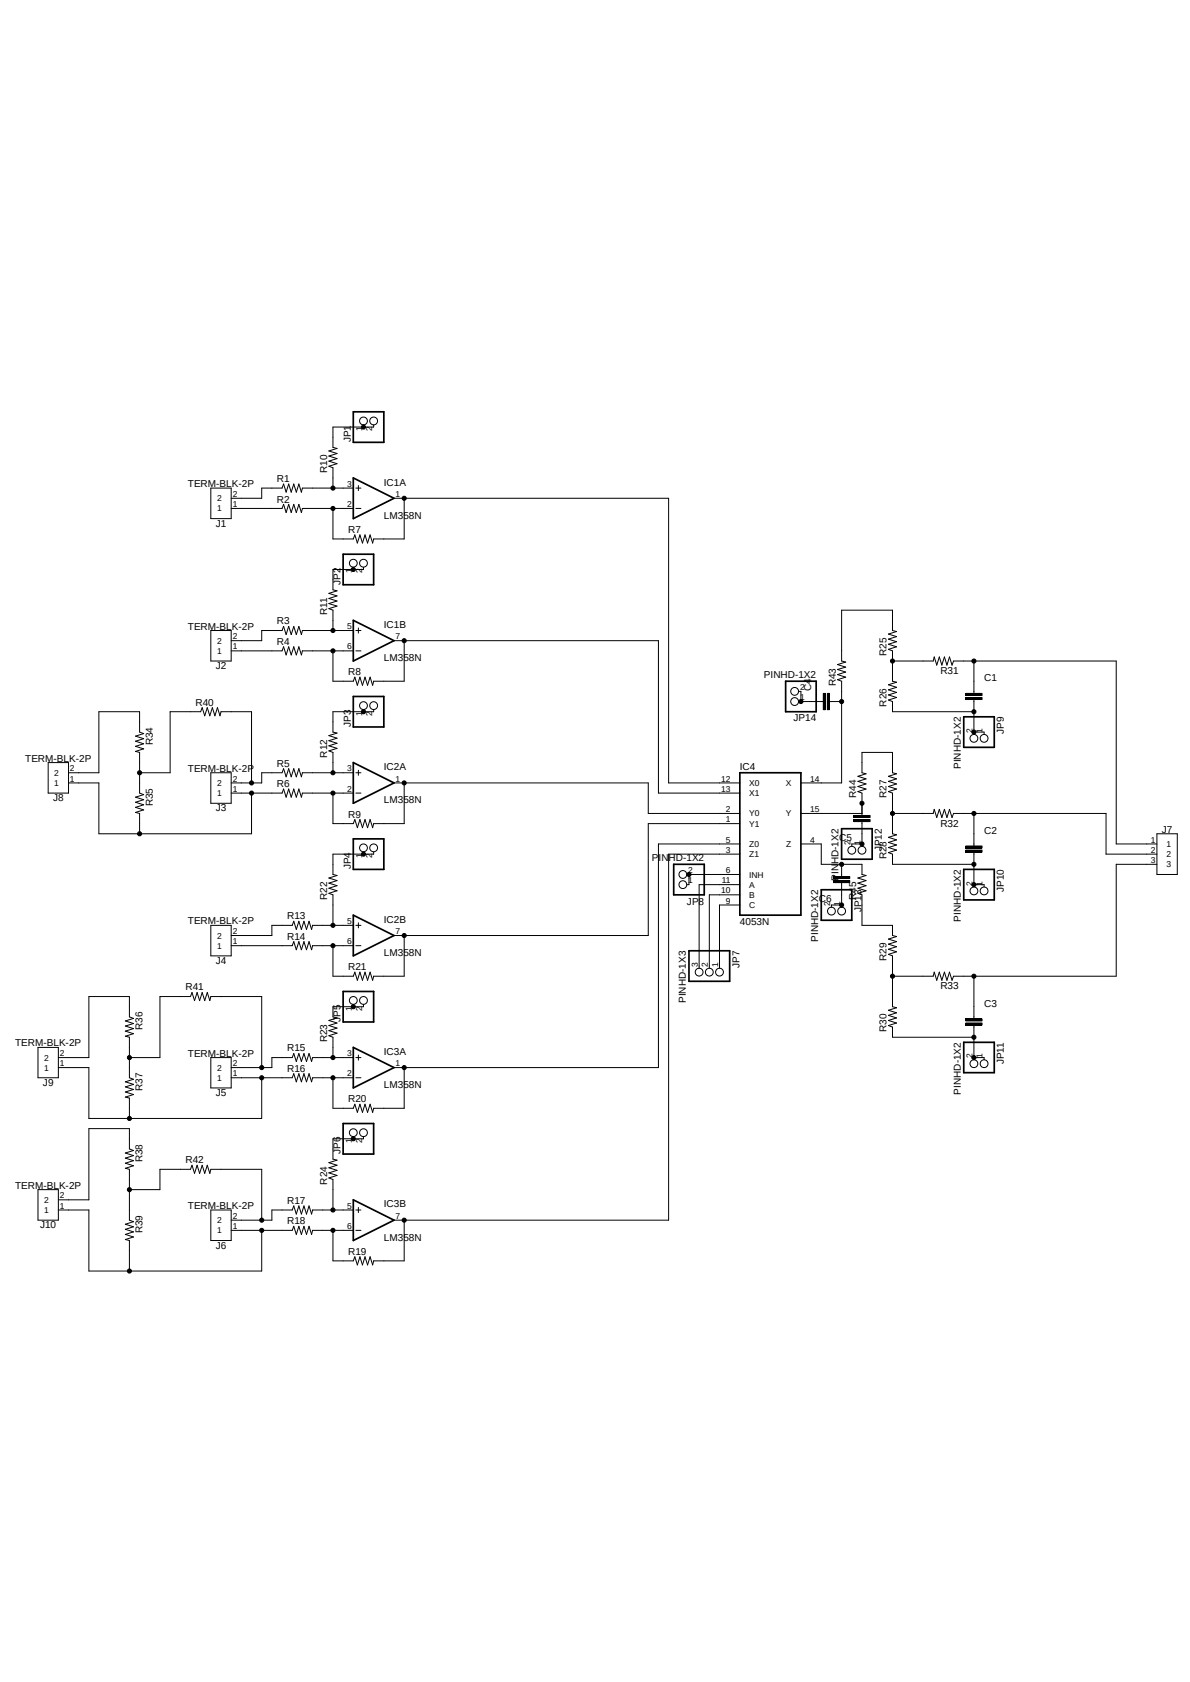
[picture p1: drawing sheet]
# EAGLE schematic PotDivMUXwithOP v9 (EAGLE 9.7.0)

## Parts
C1  C_RADIAL-12.5MM-DIA  [CAPRD550W60D1025H1250B]
C2  C_RADIAL-12.5MM-DIA  [CAPRD550W60D1025H1250B]
C3  C_RADIAL-12.5MM-DIA  [CAPRD550W60D1025H1250B]
C4  C_RADIAL-12.5MM-DIA  [CAPRD550W60D1025H1250B]
C5  C_RADIAL-12.5MM-DIA  [CAPRD550W60D1025H1250B]
C6  C_RADIAL-12.5MM-DIA  [CAPRD550W60D1025H1250B]
IC1  LM358N  [DIL08]
IC2  LM358N  [DIL08]
IC3  LM358N  [DIL08]
IC4  4053N  [DIL16]
J1  TERM-BLK-2P  2828XX-2282837-2  [TERMBLK_508-2N]
J2  TERM-BLK-2P  2828XX-2282837-2  [TERMBLK_508-2N]
J3  TERM-BLK-2P  2828XX-2282837-2  [TERMBLK_508-2N]
J4  TERM-BLK-2P  2828XX-2282837-2  [TERMBLK_508-2N]
J5  TERM-BLK-2P  2828XX-2282837-2  [TERMBLK_508-2N]
J6  TERM-BLK-2P  2828XX-2282837-2  [TERMBLK_508-2N]
J7  TERM-BLK-3P  2828XX-3282837-3  [TERMBLK_508-3N]
J8  TERM-BLK-2P  2828XX-2282837-2  [TERMBLK_508-2N]
J9  TERM-BLK-2P  2828XX-2282837-2  [TERMBLK_508-2N]
J10  TERM-BLK-2P  2828XX-2282837-2  [TERMBLK_508-2N]
JP1  PINHD-1X2  [1X02]
JP2  PINHD-1X2  [1X02]
JP3  PINHD-1X2  [1X02]
JP4  PINHD-1X2  [1X02]
JP5  PINHD-1X2  [1X02]
JP6  PINHD-1X2  [1X02]
JP7  PINHD-1X3  [1X03]
JP8  PINHD-1X2  [1X02]
JP9  PINHD-1X2  [1X02]
JP10  PINHD-1X2  [1X02]
JP11  PINHD-1X2  [1X02]
JP12  PINHD-1X2  [1X02]
JP13  PINHD-1X2  [1X02]
JP14  PINHD-1X2  [1X02]
R1  R-US_AXIAL-7.2MM-PITCH  [RESAD724W46L381D178B]
R2  R-US_AXIAL-7.2MM-PITCH  [RESAD724W46L381D178B]
R3  R-US_AXIAL-7.2MM-PITCH  [RESAD724W46L381D178B]
R4  R-US_AXIAL-7.2MM-PITCH  [RESAD724W46L381D178B]
R5  R-US_AXIAL-7.2MM-PITCH  [RESAD724W46L381D178B]
R6  R-US_AXIAL-7.2MM-PITCH  [RESAD724W46L381D178B]
R7  R-US_AXIAL-7.2MM-PITCH  [RESAD724W46L381D178B]
R8  R-US_AXIAL-7.2MM-PITCH  [RESAD724W46L381D178B]
R9  R-US_AXIAL-7.2MM-PITCH  [RESAD724W46L381D178B]
R10  R-US_AXIAL-7.2MM-PITCH  [RESAD724W46L381D178B]
R11  R-US_AXIAL-7.2MM-PITCH  [RESAD724W46L381D178B]
R12  R-US_AXIAL-7.2MM-PITCH  [RESAD724W46L381D178B]
R13  R-US_AXIAL-7.2MM-PITCH  [RESAD724W46L381D178B]
R14  R-US_AXIAL-7.2MM-PITCH  [RESAD724W46L381D178B]
R15  R-US_AXIAL-7.2MM-PITCH  [RESAD724W46L381D178B]
R16  R-US_AXIAL-7.2MM-PITCH  [RESAD724W46L381D178B]
R17  R-US_AXIAL-7.2MM-PITCH  [RESAD724W46L381D178B]
R18  R-US_AXIAL-7.2MM-PITCH  [RESAD724W46L381D178B]
R19  R-US_AXIAL-7.2MM-PITCH  [RESAD724W46L381D178B]
R20  R-US_AXIAL-7.2MM-PITCH  [RESAD724W46L381D178B]
R21  R-US_AXIAL-7.2MM-PITCH  [RESAD724W46L381D178B]
R22  R-US_AXIAL-7.2MM-PITCH  [RESAD724W46L381D178B]
R23  R-US_AXIAL-7.2MM-PITCH  [RESAD724W46L381D178B]
R24  R-US_AXIAL-7.2MM-PITCH  [RESAD724W46L381D178B]
R25  R-US_AXIAL-7.2MM-PITCH  [RESAD724W46L381D178B]
R26  R-US_AXIAL-7.2MM-PITCH  [RESAD724W46L381D178B]
R27  R-US_AXIAL-7.2MM-PITCH  [RESAD724W46L381D178B]
R28  R-US_AXIAL-7.2MM-PITCH  [RESAD724W46L381D178B]
R29  R-US_AXIAL-7.2MM-PITCH  [RESAD724W46L381D178B]
R30  R-US_AXIAL-7.2MM-PITCH  [RESAD724W46L381D178B]
R31  R-US_AXIAL-7.2MM-PITCH  [RESAD724W46L381D178B]
R32  R-US_AXIAL-7.2MM-PITCH  [RESAD724W46L381D178B]
R33  R-US_AXIAL-7.2MM-PITCH  [RESAD724W46L381D178B]
R34  R-US_AXIAL-7.2MM-PITCH  [RESAD724W46L381D178B]
R35  R-US_AXIAL-7.2MM-PITCH  [RESAD724W46L381D178B]
R36  R-US_AXIAL-7.2MM-PITCH  [RESAD724W46L381D178B]
R37  R-US_AXIAL-7.2MM-PITCH  [RESAD724W46L381D178B]
R38  R-US_AXIAL-7.2MM-PITCH  [RESAD724W46L381D178B]
R39  R-US_AXIAL-7.2MM-PITCH  [RESAD724W46L381D178B]
R40  R-US_AXIAL-7.2MM-PITCH  [RESAD724W46L381D178B]
R41  R-US_AXIAL-7.2MM-PITCH  [RESAD724W46L381D178B]
R42  R-US_AXIAL-7.2MM-PITCH  [RESAD724W46L381D178B]
R43  R-US_AXIAL-7.2MM-PITCH  [RESAD724W46L381D178B]
R44  R-US_AXIAL-7.2MM-PITCH  [RESAD724W46L381D178B]
R45  R-US_AXIAL-7.2MM-PITCH  [RESAD724W46L381D178B]

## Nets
N$1: J1.1 R2.1
N$2: J1.2 R1.1
N$3: IC1.3(A:+IN) R1.2 R10.1
N$4: IC1.2(A:-IN) R2.2 R7.1
N$5: IC1.1(A:OUT) IC4.12(X0) R7.2
N$6: JP1.1 JP1.2 R10.2
N$7: J2.2 R3.1
N$8: J2.1 R4.1
N$9: IC1.5(B:+IN) R3.2 R11.1
N$10: IC1.6(B:-IN) R4.2 R8.1
N$11: JP2.1 JP2.2 R11.2
N$12: IC1.7(B:OUT) IC4.13(X1) R8.2
N$13: J3.1 J8.1 R6.1 R35.2
N$14: J3.2 R5.1 R40.2
N$15: IC2.3(A:+IN) R5.2 R12.1
N$16: JP3.1 JP3.2 R12.2
N$17: IC2.2(A:-IN) R6.2 R9.1
N$18: IC2.1(A:OUT) IC4.2(Y0) R9.2
N$19: J4.1 R14.1
N$20: J4.2 R13.1
N$21: IC2.5(B:+IN) R13.2 R22.1
N$22: IC2.6(B:-IN) R14.2 R21.1
N$23: JP4.1 JP4.2 R22.2
N$24: IC2.7(B:OUT) IC4.1(Y1) R21.2
N$25: J5.2 R15.1 R41.2
N$26: J5.1 J9.1 R16.1 R37.2
N$27: IC3.2(A:-IN) R16.2 R20.1
N$28: IC3.3(A:+IN) R15.2 R23.1
N$29: JP5.1 JP5.2 R23.2
N$30: IC3.1(A:OUT) IC4.5(Z0) R20.2
N$31: J6.1 J10.1 R18.1 R39.2
N$32: J6.2 R17.1 R42.2
N$33: IC3.5(B:+IN) R17.2 R24.1
N$34: JP6.1 JP6.2 R24.2
N$35: IC3.6(B:-IN) R18.2 R19.1
N$36: IC3.7(B:OUT) IC4.3(Z1) R19.2
N$37: IC4.6(INH) JP8.1 JP8.2
N$38: IC4.11(A) JP7.3
N$39: IC4.10(B) JP7.2
N$40: IC4.9(C) JP7.1
N$41: C4.2 IC4.14(X) R43.1
N$42: R25.1 R26.2 R31.2
N$43: C1.2 JP9.1 JP9.2 R26.1
N$44: C1.1 J7.1 R31.1
N$45: R27.2 R44.2
N$46: R27.1 R28.2 R32.2
N$47: C2.1 J7.2 R32.1
N$48: C2.2 JP10.1 JP10.2 R28.1
N$49: C6.2 IC4.4(Z) R45.2
N$50: R29.1 R30.2 R33.2
N$51: C3.2 JP11.1 JP11.2 R30.1
N$52: C3.1 J7.3 R33.1
N$53: R25.2 R43.2
N$54: J8.2 R34.1
N$55: R34.2 R35.1 R40.1
N$56: J9.2 R36.1
N$57: R36.2 R37.1 R41.1
N$58: C5.2 IC4.15(Y) R44.1
N$59: J10.2 R38.1
N$60: R29.2 R45.1
N$61: R38.2 R39.1 R42.1
N$62: C4.1 JP14.1 JP14.2
N$63: C5.1 JP12.1 JP12.2
N$64: C6.1 JP13.1 JP13.2

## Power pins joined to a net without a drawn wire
GND: IC4.8(GND)
V+: IC1.8(P:V+) IC2.8(P:V+) IC3.8(P:V+)
V-: IC1.4(P:V-) IC2.4(P:V-) IC3.4(P:V-)
VCC: IC4.16(VCC)
VEE: IC4.7(VEE)
